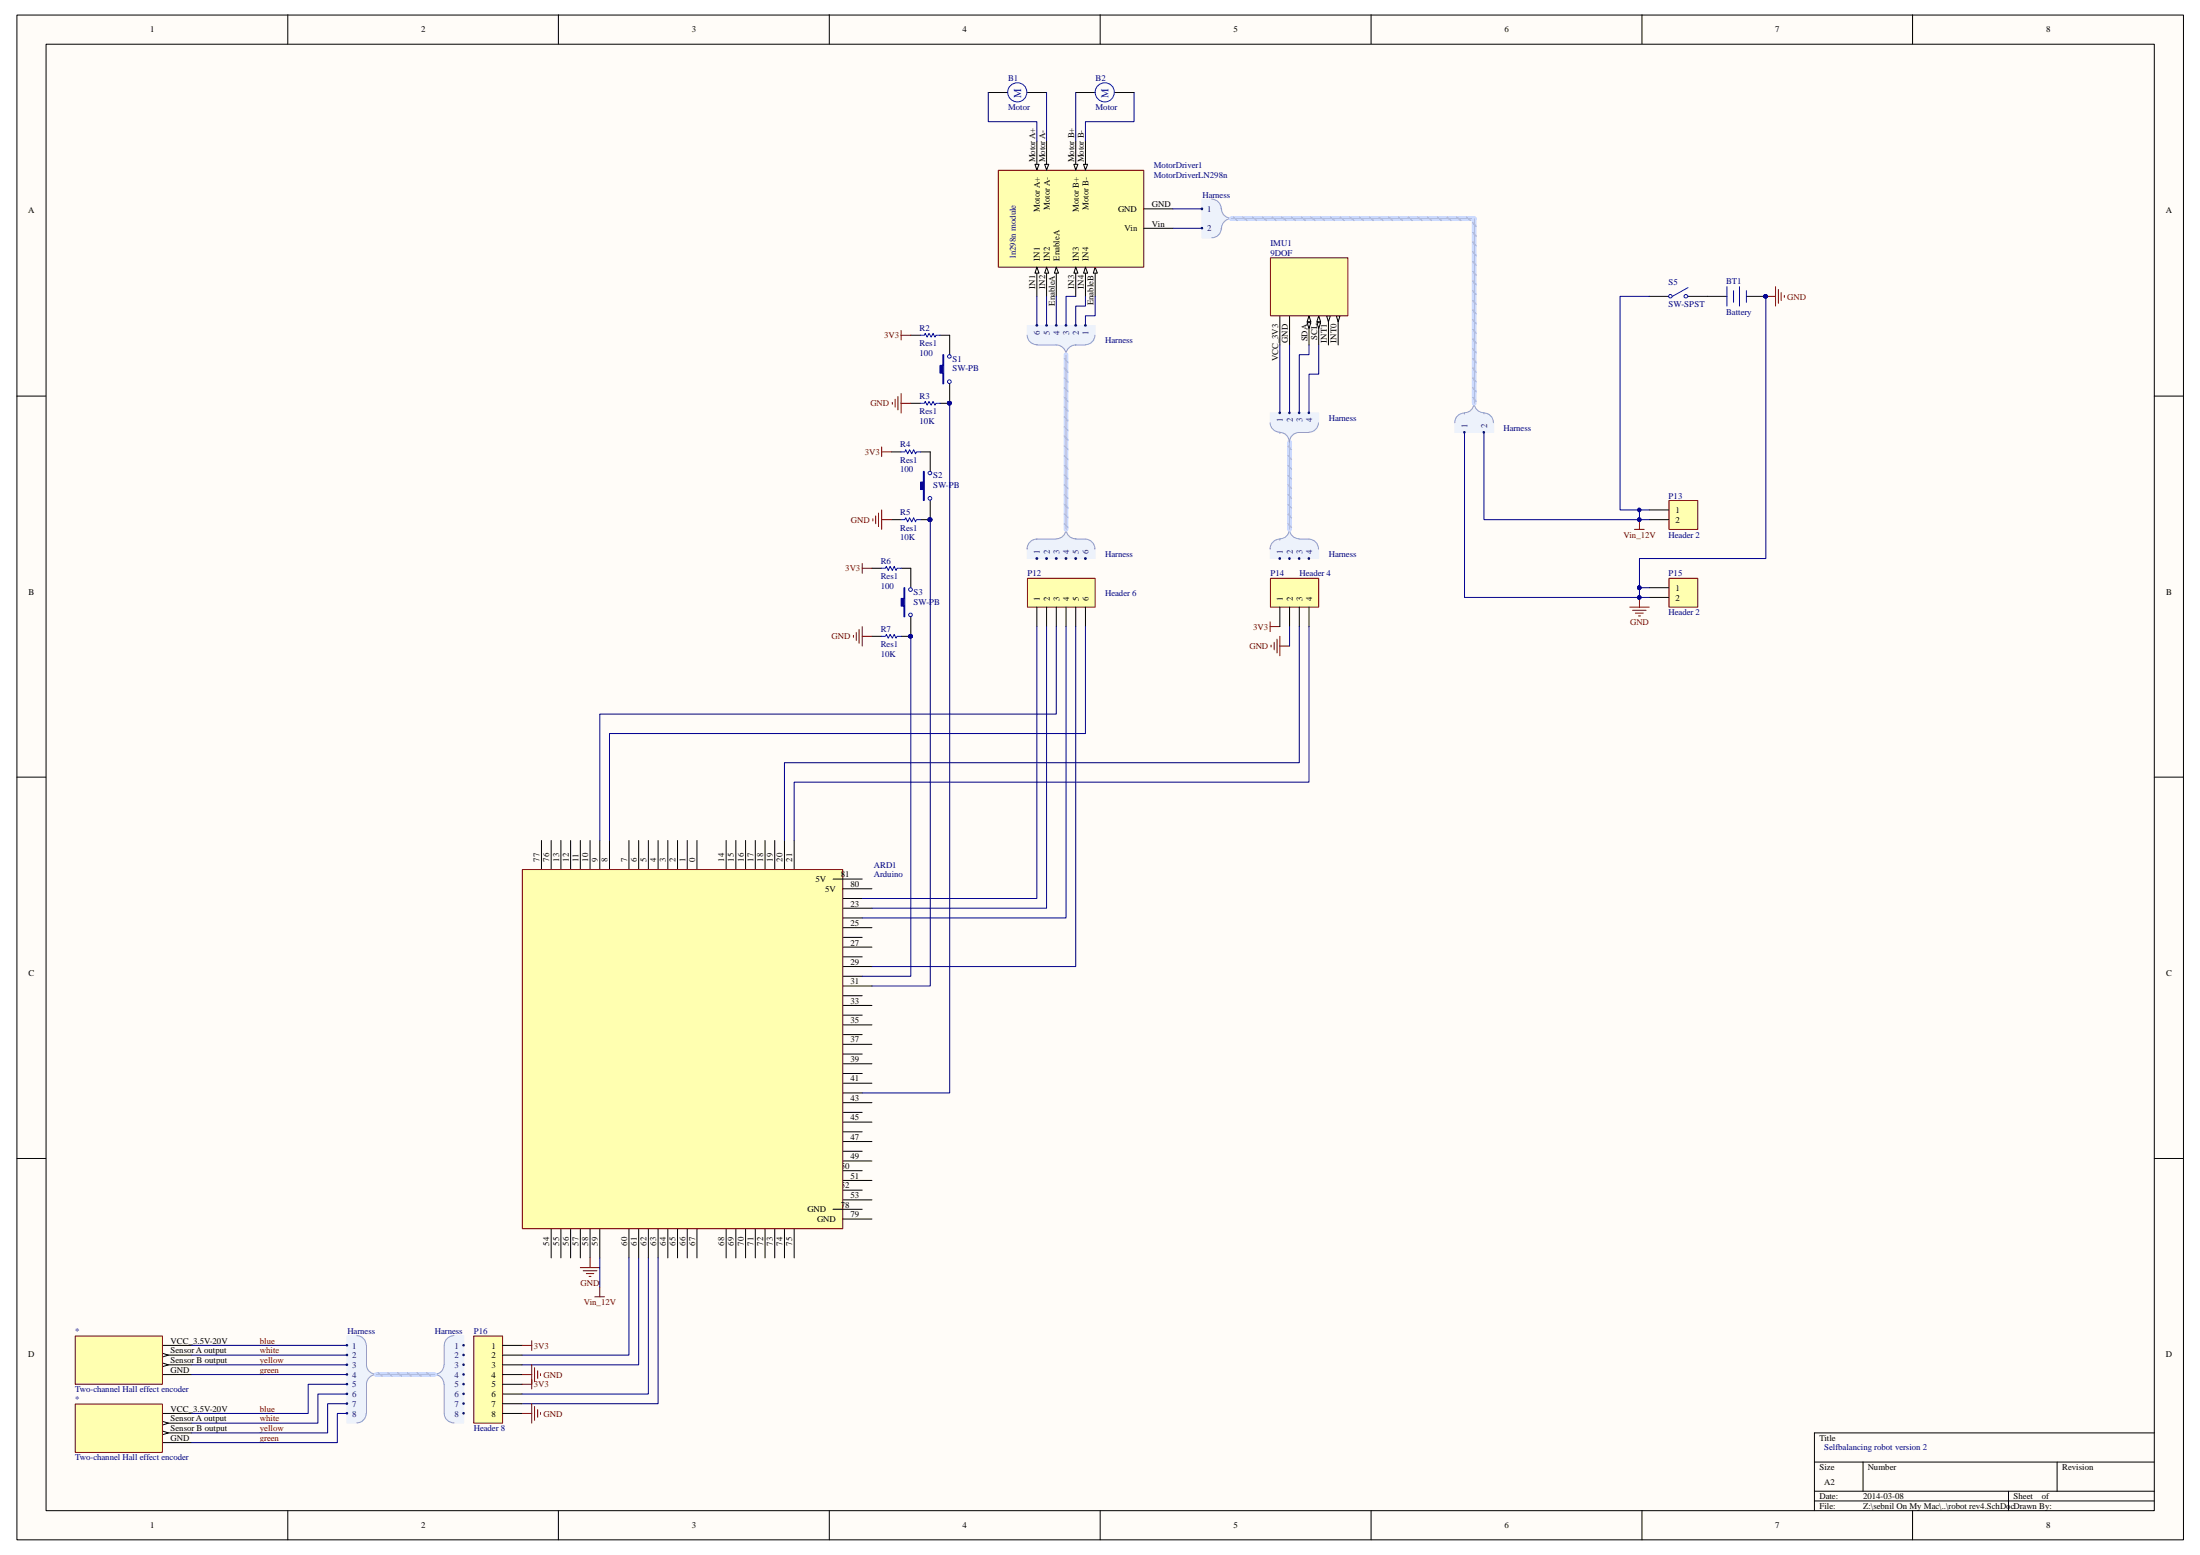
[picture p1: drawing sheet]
# Altium schematic sheet robot rev4.SchDoc
size A2; PageSetup: Record=PageOptions|CenterHorizontal=True|CenterVertical=True|PrintScale=0.52|XCorrection=1.00|YCorrection=1.00|PrintKind=0|BorderSize=5000000|LeftOffset=0|BottomOffset=0|Orientation=2|PaperLength=1000|PaperWidth=1000|Scale=100|PaperSource=7|PrintQuality=-4|MediaType=1|DitherType=10|PaperKind=A4|PrintScaleMode=1

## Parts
(Parts that share a designator on the sheet are numbered #1, #2 ... from top to bottom, then left to right.)
*#1  Two-channel Hall effect encoder
*#2  Two-channel Hall effect encoder
ARD1  Arduino  [Arduino]
B1  Motor  [RB5-10.5]
B2  Motor  [RB5-10.5]
BT1  Battery  [BAT-2]
IMU1  9DOF
MotorDriver1  MotorDriverLN298n
P12  Header 6  [HDR1X6]
P13  Header 2  [HDR1X2]
P14  Header 4  [HDR1X4]
P15  Header 2  [HDR1X2]
P16  Header 8  [HDR1X8]
R2  Res1  value 100  [AXIAL-0.3]
R3  Res1  value 10K  [AXIAL-0.3]
R4  Res1  value 100  [AXIAL-0.3]
R5  Res1  value 10K  [AXIAL-0.3]
R6  Res1  value 100  [AXIAL-0.3]
R7  Res1  value 10K  [AXIAL-0.3]
S1  SW-PB  [SPST-2]
S2  SW-PB  [SPST-2]
S3  SW-PB  [SPST-2]
S5  SW-SPST  [SPST-2]

## Harnesses
Harness: 1, 2, 3, 4, 5, 6
Harness: 1, 2, 3, 4
Harness: 1, 2, 3, 4, 5, 6, 7, 8
Harness: 1, 2

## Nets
3V3: P14.1 P16.1 P16.5 R2.2 R4.2 R6.2
GND: ARD1.58(GND) BT1.2(-) MotorDriver1.GND P14.2 P15.1 P15.2 P16.4 P16.8 R3.1 R5.1 R7.1 ; harness Harness.1
Vin_12V: ARD1.59(Vin) MotorDriver1.Vin P13.1 P13.2 S5.1(COMMON) ; harness Harness.2
blue: *#1.VCC_3.5V-20V *#2.VCC_3.5V-20V ; harness Harness.1, harness Harness.5
green: *#1.GND *#2.GND ; harness Harness.4, harness Harness.8
white: *#1.Sensor_A_output *#2.Sensor_A_output ; harness Harness.2, harness Harness.6
yellow: *#1.Sensor_B_output *#2.Sensor_B_output ; harness Harness.3, harness Harness.7
NetARD1_8: ARD1.8(PWM8) P12.6
NetARD1_9: ARD1.9(PWM9) P12.3
NetARD1_20: ARD1.20(INT3/SDA) P14.3
NetARD1_21: ARD1.21(INT2/SCL) P14.4
NetARD1_22: ARD1.22 P12.1
NetARD1_23: ARD1.23 P12.2
NetARD1_24: ARD1.24 P12.4
NetARD1_29: ARD1.29 P12.5
NetARD1_30: ARD1.30 R7.2 S3.1
NetARD1_31: ARD1.31 R5.2 S2.1
NetARD1_42: ARD1.42 R3.2 S1.1
NetARD1_60: ARD1.60(A0) P16.2
NetARD1_61: ARD1.61(A1) P16.3
NetARD1_62: ARD1.62(A2) P16.6
NetARD1_63: ARD1.63(A3) P16.7
NetB1_1: B1.1 MotorDriver1.Motor_A+
NetB1_2: B1.2 MotorDriver1.Motor_A-
NetB2_1: B2.1 MotorDriver1.Motor_B+
NetB2_2: B2.2 MotorDriver1.Motor_B-
NetBT1_1: BT1.1(+) S5.2(NO)
NetIMU1_GND: IMU1.GND ; harness Harness.2
NetIMU1_SCL: IMU1.SCL ; harness Harness.4
NetIMU1_SDA: IMU1.SDA ; harness Harness.3
NetIMU1_VCC_3V3: IMU1.VCC_3V3 ; harness Harness.1
NetMotorDriver1_EnableA: MotorDriver1.EnableA ; harness Harness.4
NetMotorDriver1_EnableB: MotorDriver1.EnableB ; harness Harness.1
NetMotorDriver1_IN1: MotorDriver1.IN1 ; harness Harness.6
NetMotorDriver1_IN2: MotorDriver1.IN2 ; harness Harness.5
NetMotorDriver1_IN3: MotorDriver1.IN3 ; harness Harness.3
NetMotorDriver1_IN4: MotorDriver1.IN4 ; harness Harness.2
NetR2_1: R2.1 S1.2
NetR4_1: R4.1 S2.2
NetR6_1: R6.1 S3.2

Not connected (* = marked no-connect by the designer): ARD1 0(USB-RX0) 1(USB-TX0) 2(INT0/PWM2) 3(INT1/PWM3) 4(PWM4) 5(PWM5) 6(PWM6) 7(PWM7) 10(PWM10) 11(PWM11) 12(PWM12) 13(LED/PWM13) 14(TX3) 15(RX3) 16(TX2) 17(RX2) 18(INT5/TX1) 19(INT4/RX1) 25 26 27 28 32 33 34 35 36 37 38 39 40 41 43 44 45 46 47 48 49 50(MISO) 51(MOSI) 52(SCK) 53(SS) 54(RESET) 55(3.3V) 56(5V) 57(GND) 64(A4) 65(A5) 66(A6) 67(A7) 68(A8) 69(A9) 70(A10) 71(A11) 72(A12) 73(A13) 74(A14) 75(A15) 76(GND) 77(AREF) 78(GND) 79(GND) 80(5V) 81(5V); IMU1 INT0 INT1

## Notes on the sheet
- Selfbalancing robot version 2
